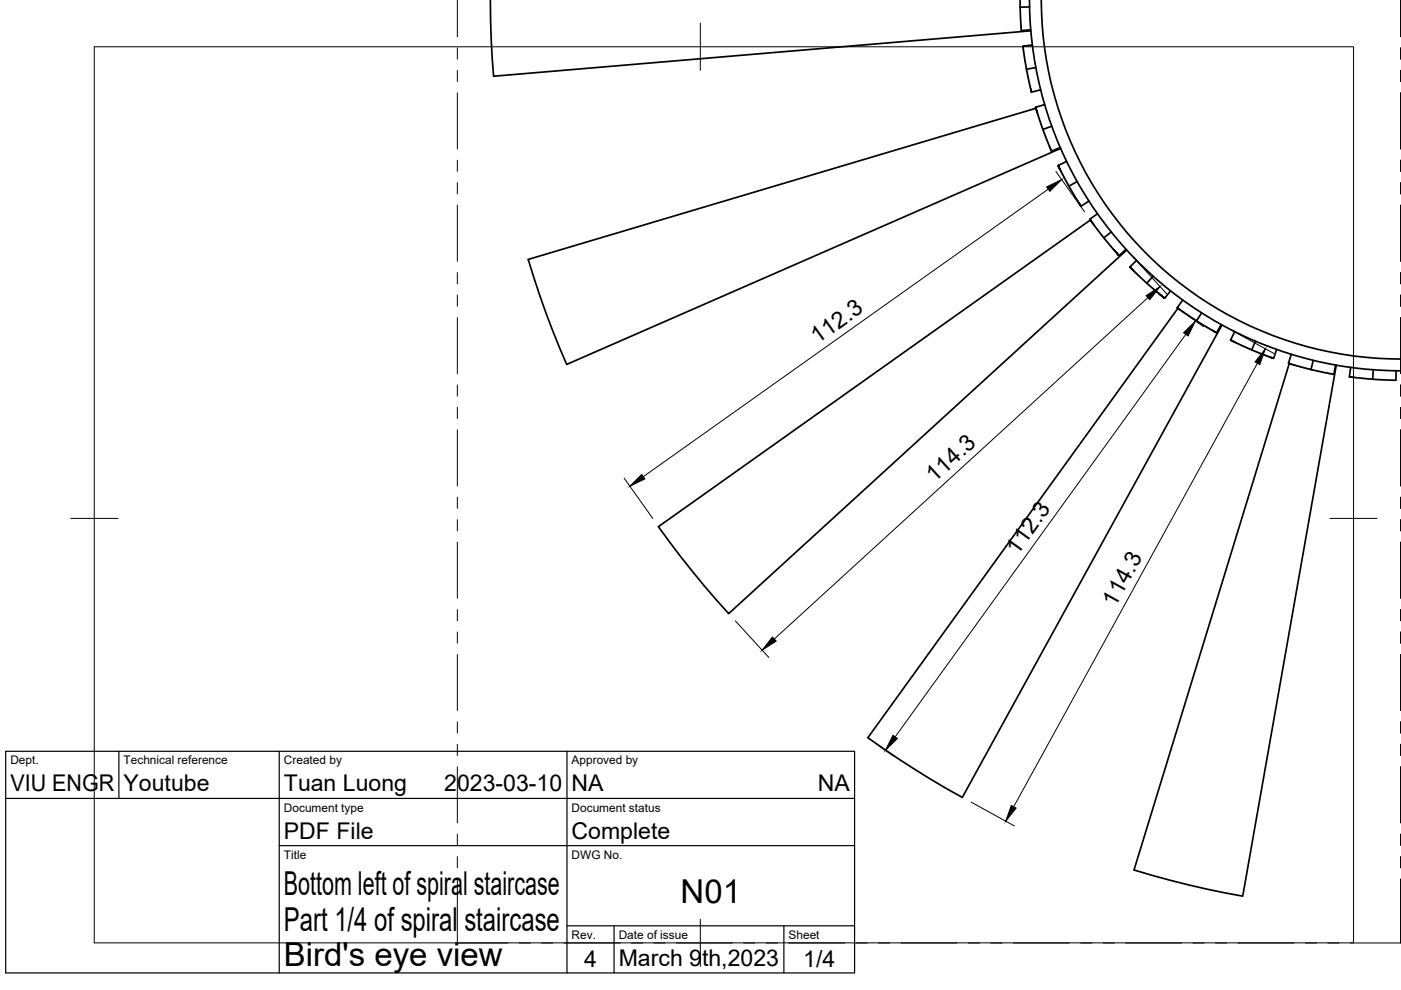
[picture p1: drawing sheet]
<svg xmlns="http://www.w3.org/2000/svg" width="297mm" height="210mm" viewBox="0 0 297 210" stroke-linecap="round" stroke-linejoin="round" font-family="sans-serif">
<!-- layer: Visible -->
<g fill="none" stroke="#000" stroke-width=".36">
<path d="M104 0v.4a184.6 184.6 0 0 0 .6 15.8l113.9-9.7M216.3 -.1v1.6h2M218.3 -.1a78.7 78.7 0 0 0 78.7 78.7M220.8 -.1a76.2 76.2 0 0 0 76.2 76.2M216.3 1.5l.2 5 2-.2M217.6 14.7l1.1 4.8 1.9-.5M218.9 9.5l-2 .3 .7 4.9M219.6 14.3l-2 .4M219.6 23l-107.6 32a189.3 189.3 0 0 0 8.1 22.3l104.8-45.8M221.1 27.4l1.8 4.6 1.9-.7M221.5 22.2l-1.9 .5 1.5 4.7M223 26.8l-1.9 .6"/>
<path d="M226.1 34.2l-1.8 .9 2.3 4.4M226.6 39.5l2.6 4.2 1.7-1.1M228.4 38.5l-1.8 1M231.2 46.6l-91.6 65.1 4.7 6.3a187.5 187.5 0 0 0 10.2 12.1l84.4-77.1M232.7 45.3l-1.6 1.2 2.9 3.9M234 50.4l3.3 3.8 1.4-1.3M235.6 49.2l-1.6 1.2M241 55.2l-1.5 1.4 3.6 3.4M244.5 58.6l-1.4 1.4M243.1 60l3.8 3.2 1.3-1.5M249.7 65.4l-65.7 91 6.5 4.5a189.1 189.1 0 0 0 13.5 8.2l55.1-100.2M250.8 63.6l-1.2 1.6 4.1 2.8"/>
<path d="M253.7 68l4.2 2.6 1-1.8M254.8 66.4l-1.1 1.6M261.8 70.3l-.9 1.8 4.5 2.1M266.2 72.3l-.8 1.9M270.7 74.1l-.7 1.9-4.6-1.8M273.3 77.1l-32.9 107.4 3.8 1.1a191.8 191.8 0 0 0 19.3 4.4l19.8-112.6M273.8 75.1l-.6 1.9 4.8 1.4M278.4 76.4l-.4 2M283.2 77.4l-.4 2-4.8-1M286.4 77.9l-.3 2 4.9 .5M291.2 78.4l-.2 2M296 78.6v2l-5-.2"/>
</g>
<g fill="#000">
<circle cx="216.9" cy="9.8" r=".18"/>
<circle cx="219.6" cy="22.7" r=".18"/>
<circle cx="224.3" cy="35.1" r=".18"/>
<circle cx="231.1" cy="46.5" r=".18"/>
<circle cx="239.5" cy="56.6" r=".18"/>
<circle cx="249.6" cy="65.2" r=".18"/>
<circle cx="260.9" cy="72.1" r=".18"/>
<circle cx="273.2" cy="77" r=".18"/>
<circle cx="286.1" cy="79.9" r=".18"/>
</g>
<!-- layer: Reference -->
<g fill="none" stroke="#000" stroke-width=".21">
<path d="M97 0v7.8M297 -.1v7.9M97 10.2v2.3M97 14.9v2.4M97 19.7v11.9M297 10.2v2.3M297 14.9v2.4M297 19.7v11.9M97 34v2.4M97 38.7v2.4M297 34v2.4M297 38.7v2.4"/>
<path d="M97 43.5v11.9M97 57.8v2.4M297 43.5v11.9M297 57.8v2.4M97 62.6v2.3M97 67.3v11.9M297 62.6v2.3M297 67.3v11.9M97 81.6v2.4M97 86.4v2.3M97 91.1v11.9M297 81.6v2.4"/>
<path d="M297 86.4v2.3M297 91.1v11.9M97 105.4v2.4M97 110.2v2.4M97 114.9v11.9M297 105.4v2.4M297 110.2v2.4M297 114.9v11.9M97 129.2v2.4M97 134v2.4M97 138.8v11.9M297 129.2v2.4"/>
<path d="M297 134v2.4M297 138.8v11.9M97 153v2.4M97 157.8v2.4M297 153v2.4M297 157.8v2.4M97 162.6v11.9M97 176.9v2.3M297 162.6v11.9M297 176.9v2.3M97 181.6v2.4M97 186.4v13.5h10.7"/>
<path d="M110 199.9h2.4M114.8 199.9h2.4M119.6 199.9h11.9M133.9 199.9h2.3M138.6 199.9h2.4M143.4 199.9h11.9M157.7 199.9h2.4M162.4 199.9h2.4M167.2 199.9h11.9M181.5 199.9h2.4M186.2 199.9h2.4M191 199.9h11.9"/>
<path d="M205.3 199.9h2.4M210.1 199.9h2.3M214.8 199.9h11.9M229.1 199.9h2.4M233.9 199.9h2.4M238.7 199.9h11.8M252.9 199.9h2.4M257.7 199.9h2.4M262.5 199.9h11.9M276.8 199.9h2.3M281.5 199.9h2.4M286.3 199.9h10.7"/>
<path d="M297 186.4v13.5zM297 181.6v2.4"/>
</g>
<!-- layer: BORDER -->
<path d="M20 9.9h267v190h-267zM148.5 4.9v10M15 109.9h10M282 109.9h10M148.5 194.9v10" fill="none" stroke="#000" stroke-width=".21"/>
<!-- layer: TITLEBLOCK -->
<path d="M1.2 159.3h180v47h-180zM25.2 159.3v10M59.2 159.3v47M120.2 159.3v47M1.2 169.3h180M59.2 179.3h122M120.2 196.3h61M130.2 196.3v10M166.2 196.3v10" fill="none" stroke="#000" stroke-width=".25"/>
<!-- layer: FD_Dimensions -->
<path d="M223.9 36.4l6.1 8.5M222.2 40.1l-85.8 61M240.3 54.6l7.1 7.7M243.4 63.1l-79.2 72.4M251.4 70.9l-61.6 85.3M251.4 66.6l3.8 2.7M260.9 69.9l9.2 5.1M266.6 77l-51.7 94M132.3 101.4l6.1 8.5M155.9 131.6l7.1 7.8M185.7 157.6l3.7 2.7M205.9 170.1l9.2 5" fill="none" stroke="#000" stroke-width=".21"/>
<path d="M221.9 39.6l3.2-1.5-2.5 2.5zM243 62.7l3-1.9-2.2 2.7zM251 70.5l2.5-2.5-1.6 3.2zM268.3 73.9l-1.2 3.4-1-.6zM133.5 103.1l2.6-2.5 .6 .9zM163.8 135.1l.8 .8-3 2zM189.3 155.9l1 .7-2.6 2.5zM214.4 170.8l1 .5-2.2 2.8z" fill="#000" stroke="#000" stroke-width=".21"/>
<g font-size="7">
<text x="60.2" y="189.8">Bottom left of spiral staircase</text>
<text x="144.3" y="191.5">N01</text>
<text x="60.2" y="197.3">Part 1/4 of spiral staircase</text>
<text x="60.2" y="204.8">Bird's eye view</text>
</g>
<g font-size="4.9">
<text x="173.4" y="73" transform="rotate(-35 173.4 73)">112.3</text>
<text x="198.2" y="102.5" transform="rotate(-42 198.2 102.5)">114.3</text>
<text x="215.8" y="117.8" transform="rotate(-54 215.8 117.8)">112.3</text>
<text x="236.5" y="128.8" transform="rotate(-61 236.5 128.8)">114.3</text>
<text x="2.2" y="167.8">VIU ENGR</text>
<text x="26.2" y="167.8">Youtube</text>
<text x="60.2" y="167.8">Tuan Luong</text>
<text x="94.2" y="167.8">2023-03-10</text>
<text x="121.2" y="167.8">NA</text>
<text x="173.4" y="167.8">NA</text>
<text x="60.2" y="177.8">PDF File</text>
<text x="121.2" y="177.8">Complete</text>
<text x="123.8" y="204.9">4</text>
<text x="131.2" y="204.8">March 9th,2023</text>
<text x="170.3" y="204.9">1/4</text>
</g>
<g font-size="2.5">
<text x="2.2" y="162.1">Dept.</text>
<text x="26.2" y="162.1">Technical reference</text>
<text x="60.2" y="162.1">Created by</text>
<text x="121.2" y="162.1">Approved by</text>
<text x="60.2" y="172.1">Document type</text>
<text x="121.2" y="172.1">Document status</text>
<text x="60.2" y="182.1">Title</text>
<text x="121.2" y="182.1">DWG No.</text>
<text x="121.2" y="199.1">Rev.</text>
<text x="131.2" y="199.1">Date of issue</text>
<text x="167.2" y="199.1">Sheet</text>
</g>
</svg>
